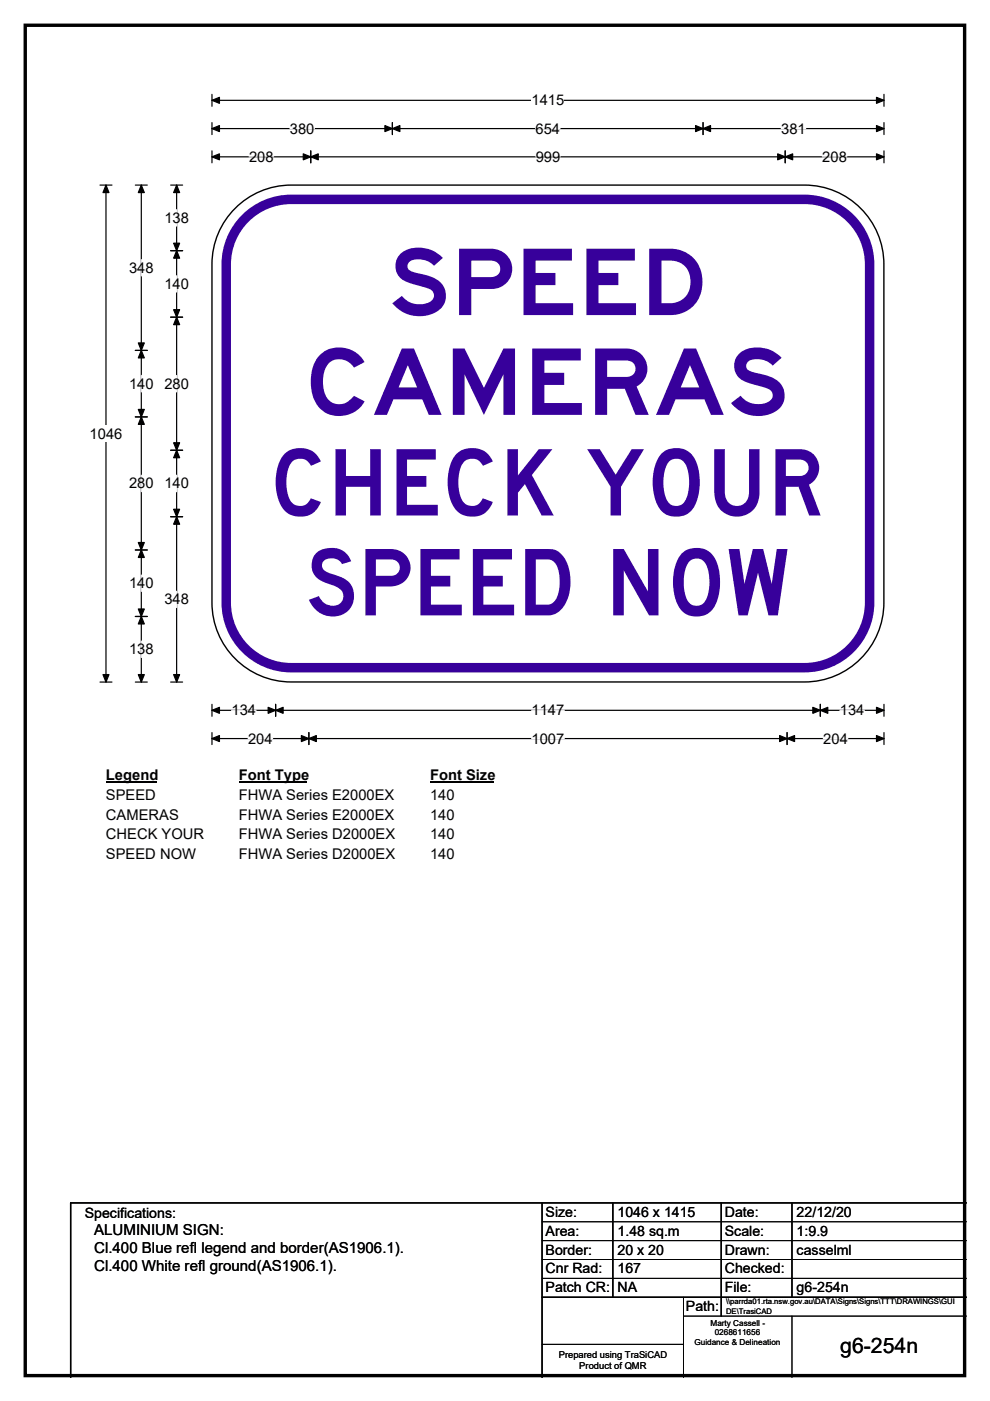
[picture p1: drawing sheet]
<svg xmlns="http://www.w3.org/2000/svg" width="210mm" height="297mm" viewBox="0 0 210 297" stroke-linecap="round" stroke-linejoin="round" font-family="sans-serif">
<path d="M5.4 5.4h199.2v286.3h-199.2z" fill="none" stroke="#000" stroke-width=".72"/>
<path d="M45 21.3h142.5M45 20v2.5M187.5 20v2.5" fill="none" stroke="#000" stroke-width=".25"/>
<path d="M45 21.3l1.5-.7v1.3zM185.9 20.6l1.6 .7-1.6 .6z" fill="#000" stroke="#000" stroke-width=".25"/>
<path d="M112.8 19.5h6.9v3.5h-6.9z" fill="#fff"/>
<g fill="none" stroke="#000" stroke-width=".25">
<path d="M21.2 39.2h2.5M22.5 39.2v105.4M45 27.3h142.5M45 26v2.5M45 32v2.5M45 33.3h142.5M65.9 32v2.5M83.2 26v2.5M149.1 26v2.5M166.5 32v2.5M187.5 26v2.5M187.5 32v2.5"/>
<path d="M21.2 144.6h2.5M45 149.3v2.6M45 155.3v2.6M45 150.6h142.5M45 156.6h142.5M58.5 149.3v2.6M65.5 155.3v2.6M166.9 155.3v2.6M174 149.3v2.6M187.5 149.3v2.6M187.5 155.3v2.6"/>
</g>
<g fill="#000" stroke="#000" stroke-width=".25">
<path d="M22.5 39.2l.6 1.6h-1.3zM45 27.3l1.5-.7v1.3zM45 33.3l1.5-.7v1.3zM65.9 33.3l1.6-.7v1.3zM64.3 32.6l1.6 .7-1.6 .6zM83.2 27.3l1.6-.7v1.3zM81.6 26.6l1.6 .7-1.6 .6zM147.5 26.6l1.6 .7-1.6 .6zM149.1 27.3l1.6-.7v1.3zM165 32.6l1.5 .7-1.5 .6zM166.5 33.3l1.6-.7v1.3zM185.9 26.6l1.6 .7-1.6 .6z"/>
<path d="M185.9 32.6l1.6 .7-1.6 .6zM21.8 143h1.3l-.6 1.6zM45 150.6l1.5-.6v1.2zM45 156.6l1.5-.6v1.2zM58.5 150.6l1.5-.6v1.2zM56.9 150l1.6 .6-1.6 .6zM65.5 156.6l1.6-.6v1.2zM63.9 156l1.6 .6-1.6 .6zM165.4 156l1.5 .6-1.5 .6zM166.9 156.6l1.6-.6v1.2zM172.4 150l1.6 .6-1.6 .6zM174 150.6l1.6-.6v1.2z"/>
<path d="M185.9 150l1.6 .6-1.6 .6zM185.9 156l1.6 .6-1.6 .6z"/>
</g>
<path d="M52.8 33.3h5.2M61.5 27.3h5.2M113.6 27.3h5.2M113.6 33.3h5.2M165.7 27.3h5.2M174.4 33.3h5.2M49.1 150.6h5.2M52.6 156.6h5.2M112.8 150.6h6.9M112.8 156.6h6.9M174.6 156.6h5.2M178.1 150.6h5.2" fill="none" stroke="#fff" stroke-width=".25"/>
<path d="M19 90.2h7v3.5h-7z" fill="#fff"/>
<g fill="none" stroke="#000" stroke-width=".25">
<path d="M28.7 39.2h2.5M30 39.2v105.4M36.2 39.2h2.5M37.5 39.2v105.4M36.2 53.1h2.5M28.7 74.3h2.5M36.2 67.2h2.5M28.7 88.4h2.5M36.2 95.5h2.5M28.7 116.6h2.5M36.2 109.6h2.5M28.7 130.7h2.5"/>
<path d="M28.7 144.6h2.5M36.2 144.6h2.5"/>
</g>
<g fill="#000" stroke="#000" stroke-width=".25">
<path d="M30 39.2l.6 1.6h-1.3zM37.5 39.2l.6 1.6h-1.3zM37.5 53.1l.6 1.6h-1.3zM36.8 51.6h1.3l-.6 1.5zM30 74.3l.6 1.6h-1.3zM29.3 72.7h1.3l-.6 1.6zM36.8 65.7h1.3l-.6 1.5zM37.5 67.2l.6 1.6h-1.3zM29.3 86.8h1.3l-.6 1.6zM30 88.4l.6 1.6h-1.3zM36.8 93.9h1.3l-.6 1.6zM37.5 95.5l.6 1.5h-1.3z"/>
<path d="M29.3 115h1.3l-.6 1.6zM30 116.6l.6 1.6h-1.3zM36.8 108h1.3l-.6 1.6zM37.5 109.6l.6 1.5h-1.3zM29.3 129.1h1.3l-.6 1.6zM30 130.7l.6 1.6h-1.3zM29.3 143h1.3l-.6 1.6zM36.8 143h1.3l-.6 1.6z"/>
</g>
<path d="M30 55v3.5M37.5 44.4v3.5M37.5 58.5v3.4M30 79.6v3.5M37.5 79.6v3.5M30 100.8v3.4M37.5 100.8v3.5M30 121.9v3.5M30 135.9v3.5M37.5 125.3v3.5" fill="none" stroke="#fff" stroke-width=".25"/>
<path d="M22.5 162.6h10.7v3.5h-10.7z" fill="#fff"/>
<path d="M22.5 165.9h10.7" fill="none" stroke="#000" stroke-width=".32"/>
<path d="M50.7 162.6h14.4v3.5h-14.4z" fill="#fff"/>
<path d="M50.7 165.9h14.4" fill="none" stroke="#000" stroke-width=".32"/>
<path d="M91.2 162.6h13.5v3.5h-13.5z" fill="#fff"/>
<path d="M91.2 165.9h13.5" fill="none" stroke="#000" stroke-width=".32"/>
<g fill="#fff">
<path d="M22.5 166.8h10.5v3.5h-10.5z"/>
<path d="M50.7 166.8h32.8v3.5h-32.8z"/>
<path d="M91.2 166.8h5.2v3.5h-5.2z"/>
<path d="M22.5 171h15.3v3.5h-15.3z"/>
<path d="M50.7 171h32.8v3.5h-32.8z"/>
<path d="M91.2 171h5.2v3.5h-5.2z"/>
<path d="M22.5 175.2h20.7v3.4h-20.7z"/>
<path d="M50.7 175.2h33v3.4h-33z"/>
<path d="M91.2 175.2h5.2v3.4h-5.2z"/>
<path d="M22.5 179.3h19v3.5h-19z"/>
<path d="M50.7 179.3h33v3.5h-33z"/>
<path d="M91.2 179.3h5.2v3.5h-5.2z"/>
</g>
<path d="M49.4 44.7a16.8 16.8 0 0 1 12.4-5.5h108.8a16.8 16.8 0 0 1 16.9 16.8v71.8a16.8 16.8 0 0 1-16.9 16.8h-108.8a16.8 16.8 0 0 1-16.8-16.8v-71.8a16.7 16.7 0 0 1 4.4-11.3z" fill-rule="evenodd" fill="#fff" stroke="#fff" stroke-width=".21"/>
<path d="M51.5 46.8a13.7 13.7 0 0 1 10.3-4.5h108.8a13.8 13.8 0 0 1 13.8 13.7v71.8a13.8 13.8 0 0 1-13.8 13.8h-108.8a13.8 13.8 0 0 1-13.8-13.8v-71.8a13.7 13.7 0 0 1 3.5-9.2z" fill="none" stroke="#37009b" stroke-width="2"/>
<path d="M49.4 44.7a16.8 16.8 0 0 1 12.4-5.5h108.8a16.8 16.8 0 0 1 16.9 16.8v71.8a16.8 16.8 0 0 1-16.9 16.8h-108.8a16.8 16.8 0 0 1-16.8-16.8v-71.8a16.7 16.7 0 0 1 4.4-11.3zM115 255v37M130 255v20M153 255v24M168 255v20M205 255h-190v37M115 275h90" fill="none" stroke="#000" stroke-width=".3"/>
<path d="M115 259h90M115 263h90M115 267h90M115 271h90M145 279h60M145 275v17M168 279v13M115 285h30" fill="none" stroke="#000" stroke-width=".21"/>
<g font-size="19.5" fill="#37009b">
<text x="82.2" y="66.8">SPEED</text>
<text x="64.5" y="88">CAMERAS</text>
<text x="57.1" y="109.3">CHECK YOUR</text>
<text x="64.8" y="130.5">SPEED NOW</text>
</g>
<text font-size="4.5" x="178.2" y="286.9">g6-254n</text>
<g font-size="3.2">
<text x="20" y="261.9">ALUMINIUM SIGN:</text>
<text x="20" y="265.7">Cl.400 Blue refl legend and border(AS1906.1).</text>
<text x="20" y="269.6">Cl.400 White refl ground(AS1906.1).</text>
</g>
<g font-size="3.1">
<text x="112.8" y="22.3">1415</text>
<text x="61.5" y="28.3">380</text>
<text x="113.6" y="28.3">654</text>
<text x="165.7" y="28.3">381</text>
<text x="52.8" y="34.3">208</text>
<text x="113.6" y="34.3">999</text>
<text x="174.4" y="34.3">208</text>
<text x="34.9" y="47.2">138</text>
<text x="27.4" y="57.8">348</text>
<text x="34.9" y="61.3">140</text>
<text x="27.4" y="82.4">140</text>
<text x="34.9" y="82.4">280</text>
<text x="19" y="93">1046</text>
<text x="27.4" y="103.5">280</text>
<text x="34.9" y="103.5">140</text>
<text x="27.4" y="124.7">140</text>
<text x="34.9" y="128.1">348</text>
<text x="27.4" y="138.7">138</text>
<text x="49.1" y="151.7">134</text>
<text x="112.8" y="151.7">1147</text>
<text x="178.1" y="151.7">134</text>
<text x="52.6" y="157.6">204</text>
<text x="112.8" y="157.6">1007</text>
<text x="174.6" y="157.6">204</text>
<text x="22.5" y="165.4">Legend</text>
<text x="50.7" y="165.4">Font Type</text>
<text x="91.2" y="165.4">Font Size</text>
<text x="22.5" y="169.6">SPEED</text>
<text x="22.5" y="173.8">CAMERAS</text>
<text x="50.7" y="169.6">FHWA Series E2000EX</text>
<text x="50.7" y="173.8">FHWA Series E2000EX</text>
<text x="91.2" y="169.6">140</text>
<text x="91.2" y="173.8">140</text>
<text x="22.5" y="177.9">CHECK YOUR</text>
<text x="50.7" y="177.9">FHWA Series D2000EX</text>
<text x="91.2" y="177.9">140</text>
<text x="22.5" y="182.1">SPEED NOW</text>
<text x="50.7" y="182.1">FHWA Series D2000EX</text>
<text x="91.2" y="182.1">140</text>
</g>
<g font-size="3">
<text x="115.7" y="258">Size:</text>
<text x="131" y="258">1046 x 1415</text>
<text x="153.7" y="258">Date:</text>
<text x="169" y="258">22/12/20</text>
<text x="18" y="258.2">Specifications:</text>
<text x="115.7" y="262">Area:</text>
<text x="131" y="262">1.48 sq.m</text>
<text x="153.7" y="262">Scale:</text>
<text x="169" y="262">1:9.9</text>
<text x="115.7" y="266">Border:</text>
<text x="115.7" y="270">Cnr Rad:</text>
<text x="131" y="266">20 x 20</text>
<text x="131" y="270">167</text>
<text x="153.7" y="266">Drawn:</text>
<text x="153.7" y="270">Checked:</text>
<text x="169" y="266">casselml</text>
<text x="115.7" y="274">Patch CR:</text>
<text x="131" y="274">NA</text>
<text x="153.7" y="274">File:</text>
<text x="169" y="274">g6-254n</text>
<text x="145.5" y="278">Path:</text>
</g>
<g font-size="2">
<text x="118.5" y="287.8">Prepared using TraSiCAD</text>
<text x="122.9" y="290.2">Product of QMR</text>
</g>
<g font-size="1.7">
<text x="150.7" y="281.1">Marty Cassell -</text>
<text x="147.3" y="285.2">Guidance &amp; Delineation</text>
<text x="151.6" y="283.1">0268611656</text>
</g>
<g font-size="1.6">
<text x="154" y="276.6">\\parrda01.rta.nsw.gov.au\DATA\Signs\Signs\TTT\DRAWINGS\GUI</text>
<text x="154" y="278.5">DE\TrasiCAD</text>
</g>
</svg>
